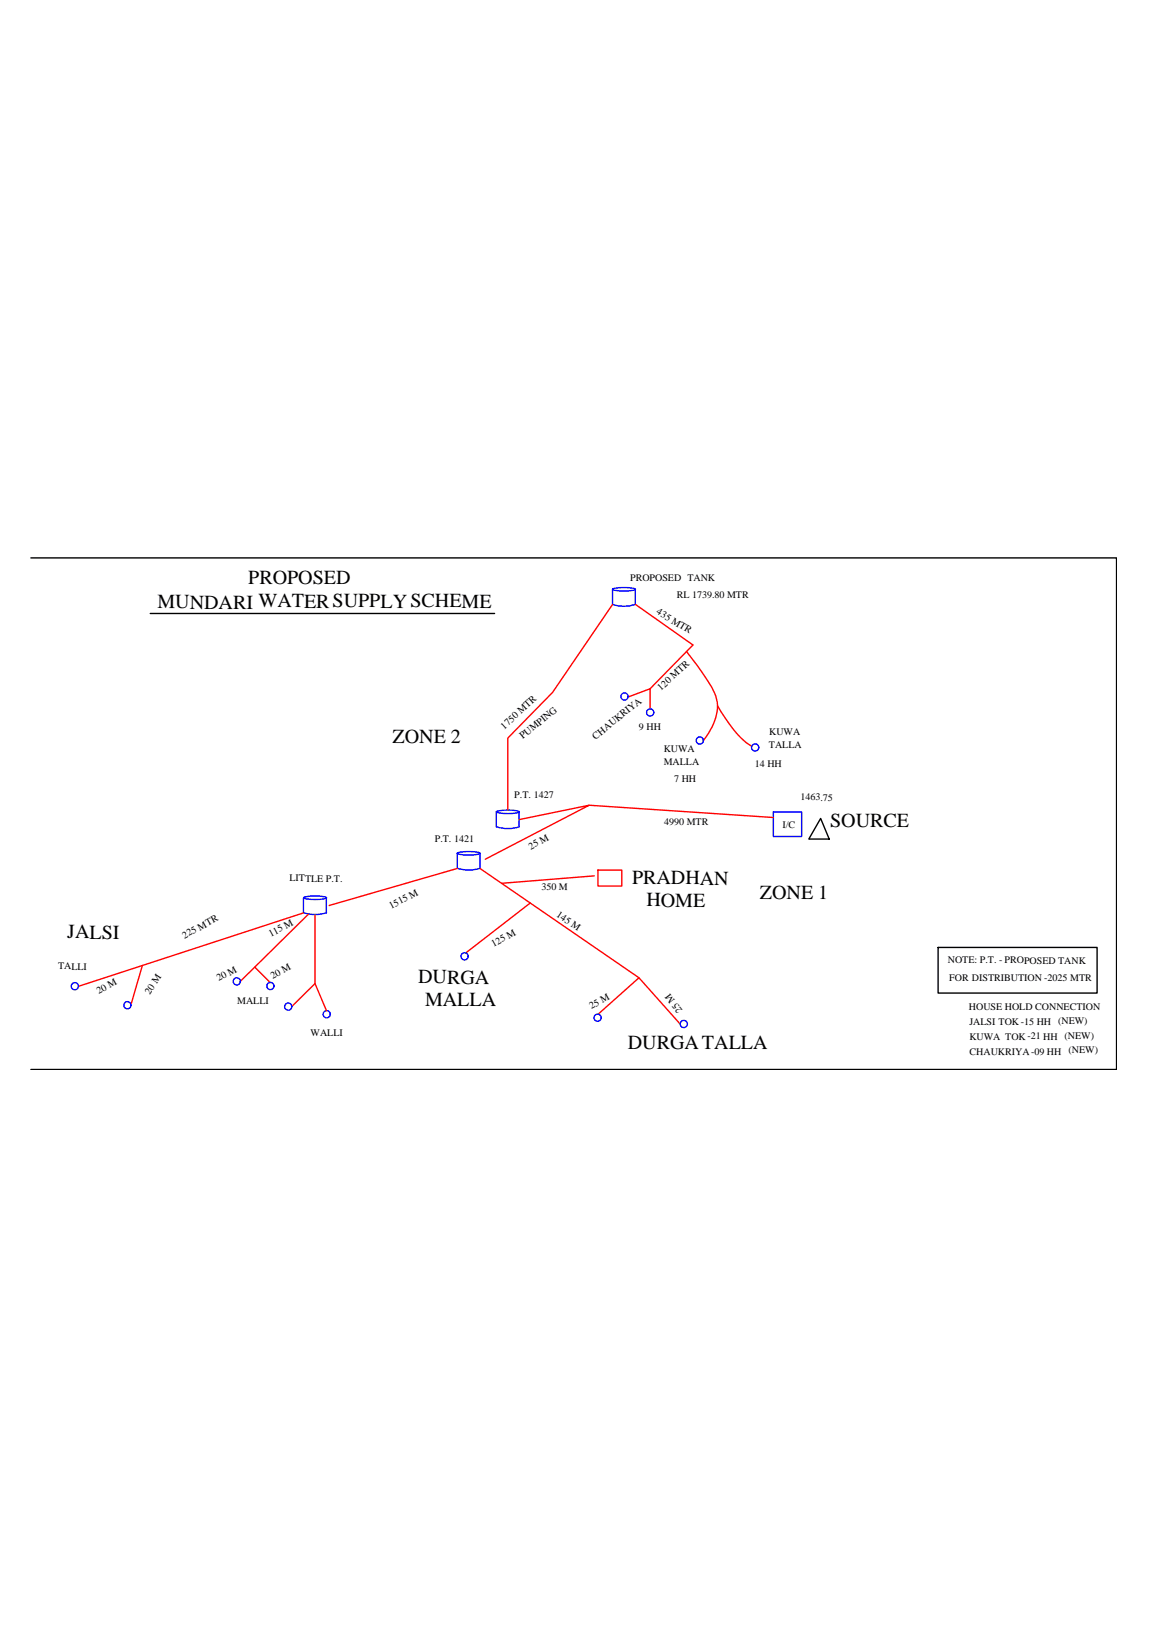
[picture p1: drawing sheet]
<svg xmlns="http://www.w3.org/2000/svg" width="210mm" height="297mm" viewBox="0 0 210 297" stroke-linecap="round" stroke-linejoin="round" font-family="sans-serif">
<!-- layer: Layer1 -->
<g fill="none" stroke="#00f" stroke-width=".25">
<path d="M111.9 107.7a7.1 7.1 0 0 1 4.2 0 7.1 7.1 0 0 1-4.2 0zM111.9 107.8v2.7a6.7 6.7 0 0 0 4.2 0M116 107.8v2.7M83.5 156a7.1 7.1 0 0 1 4.2 0 7.1 7.1 0 0 1-4.2 0zM83.5 156v2.8M87.7 156v2.8M87.7 158.7l-1.2 .3h-1.2l-1.8-.3M90.6 148.4v2.7M90.7 148.4a7.1 7.1 0 0 1 4.2 0 7.1 7.1 0 0 1-4.2 0zM94.8 148.5l.1 2.6-1.2 .3-1.2 .1-1.8-.4M55.4 164.2v2.7M55.5 164.1a7.1 7.1 0 0 1 4.2 0 7.1 7.1 0 0 1-4.2 0z"/>
<path d="M59.6 164.2v2.7M59.7 166.8l-1.2 .3-1.2 .1-1.8-.4"/>
</g>
<!-- layer: 0 -->
<g fill="none" stroke="#f00" stroke-width=".25">
<path d="M111.9 110.5l-11 16.1-8.1 8.3v13.2M116.1 110.5l10.5 7.4-7.8 8M125.4 119.1a44.1 44.1 0 0 1 5.2 7.6 7.7 7.7 0 0 1-1.1 7.3l-1 1.4M114.7 127.4l4.1-1.5v3.8M131.1 129a21.6 21.6 0 0 0 5.7 7.1l.5 .3M83.5 158.8l-23.4 6.7M87.7 158.8l29 19.9M94.8 149.8l12.8-2.6-18.9 9.9M107.6 147.2l33.7 2.2M109.2 159h4.4v3h-4.4zM26 176.5l-11.7 3.8M46.5 176.8l-2.6 2.6"/>
<path d="M55.4 166.9l-29.4 9.6-2.1 7.3M56.4 167.1l-9.9 9.7 2.9 2.8M57.5 167.2v12.6l-4.2 4.2M57.5 179.8l2.2 5M96.9 165.1l-11.9 9.1M108.6 160.1l-16.9 1.4M109.2 185.4l7.5-6.7 7.6 8.5"/>
</g>
<g fill="none" stroke="#00f" stroke-width=".25">
<path d="M141.3 148.4h5.1v4.5h-5.1z"/>
<circle cx="114.1" cy="127.3" r=".66"/>
<circle cx="118.8" cy="130.2" r=".66"/>
<circle cx="127.8" cy="135.4" r=".66"/>
<circle cx="138" cy="136.6" r=".66"/>
<circle cx="43.3" cy="179.4" r=".66"/>
<circle cx="84.9" cy="174.8" r=".66"/>
<circle cx="13.7" cy="180.3" r=".66"/>
<circle cx="23.3" cy="183.7" r=".66"/>
<circle cx="49.4" cy="180.2" r=".66"/>
<circle cx="52.7" cy="184" r=".66"/>
<circle cx="59.7" cy="185.4" r=".66"/>
<circle cx="109.2" cy="186" r=".66"/>
<circle cx="124.9" cy="187.2" r=".66"/>
</g>
<path d="M5.6 102h198.4v93.5h-198.4M27.4 112.1h63M149.9 149.6l1.6 3.8h-3.7zM171.4 173.2h29v8.3h-29z" fill="none" stroke="#000" stroke-width=".25"/>
<g font-size="3.7">
<text x="45.4" y="106.8">PROPOSED</text>
<text x="28.8" y="111.2">MUNDARI WATERSUPPLYSCHEME</text>
<text x="71.7" y="135.8">ZONE 2</text>
<text x="151.7" y="151.2">SOURCE</text>
<text x="115.5" y="161.6">PRADHAN</text>
<text x="118.1" y="165.7">HOME</text>
<text x="138.8" y="164.3">ZONE 1</text>
<text x="12.3" y="171.5">JALSI</text>
<text x="76.4" y="179.7">DURGA</text>
<text x="77.7" y="183.8">MALLA</text>
<text x="114.7" y="191.8">DURGATALLA</text>
</g>
<g font-size="1.8">
<text x="115.1" y="106.2">PROPOSED TANK</text>
<text x="119.8" y="112.1" transform="rotate(31 119.8 112.1)">435 MTR</text>
<text x="123.6" y="109.3">RL 1739.80 MTR</text>
<text x="120.7" y="126.3" transform="rotate(-42 120.7 126.3)">120 MTR</text>
<text x="92.1" y="133.3" transform="rotate(-42 92.1 133.3)">1750 MTR</text>
<text x="95.5" y="135.2" transform="rotate(-39 95.5 135.2)">PUMPING</text>
<text x="108.8" y="135.2" transform="rotate(-39 108.8 135.2)">CHAUKRIYA</text>
<text x="116.7" y="133.4">9 HH</text>
<text x="121.3" y="137.5">KUWA</text>
<text x="140.5" y="136.7">TALLA</text>
<text x="140.5" y="134.3">KUWA</text>
<text x="121.3" y="139.8">MALLA</text>
<text x="123.2" y="142.9">7 HH</text>
<text x="137.9" y="140.3">14 HH</text>
<text x="94" y="145.9" transform="rotate(1 94 145.9)">P.T.</text>
<text x="97.5" y="145.9">1427</text>
<text x="146.2" y="146.3">1463.75</text>
<text x="79.4" y="153.8">P.T.</text>
<text x="82.9" y="153.8" transform="rotate(1 82.9 153.8)">1421</text>
<text x="97" y="155.3" transform="rotate(-29 97 155.3)">25 M</text>
<text x="121.3" y="150.8">4990 MTR</text>
<text x="142.9" y="151.3" transform="rotate(1 142.9 151.3)">I/C</text>
<text x="52.9" y="161.1">LITTLE P.T.</text>
<text x="71.5" y="166.2" transform="rotate(-28 71.5 166.2)">1515 M</text>
<text x="98.9" y="162.6">350 M</text>
<text x="101.5" y="167.5" transform="rotate(34 101.5 167.5)">145 M</text>
<text x="33.7" y="171.6" transform="rotate(-29 33.7 171.6)">225 MTR</text>
<text x="49.5" y="171.3" transform="rotate(-28 49.5 171.3)">115 M</text>
<text x="90.1" y="173.1" transform="rotate(-29 90.1 173.1)">125 M</text>
<text x="10.6" y="177.2">TALLI</text>
<text x="40" y="179.4" transform="rotate(-29 40 179.4)">20 M</text>
<text x="49.8" y="178.9" transform="rotate(-29 49.8 178.9)">20 M</text>
<text x="173.2" y="176">NOTE: P.T. - PROPOSED TANK</text>
<text x="173.4" y="179.2">FOR DISTRIBUTION -2025 MTR</text>
<text x="18" y="181.8" transform="rotate(-29 18 181.8)">20 M</text>
<text x="27.4" y="181.8" transform="rotate(-56 27.4 181.8)">20 M</text>
<text x="43.3" y="183.5">MALLI</text>
<text x="108" y="184.5" transform="rotate(-28 108 184.5)">25 M</text>
<text x="124.7" y="184.5" transform="rotate(-127 124.7 184.5)">25 M</text>
<text x="177" y="184.7">HOUSE HOLD CONNECTION</text>
<text x="56.7" y="189.4">WALLI</text>
<text x="177.1" y="190">KUWA</text>
<text x="177.1" y="187.3">JALSI TOK-15 HH</text>
<text x="183.7" y="190" transform="rotate(1 183.7 190)">TOK</text>
<text x="187.7" y="190">-21 HH</text>
<text x="193.3" y="187.2">(NEW)</text>
<text x="194.5" y="189.9">(NEW)</text>
<text x="177.1" y="192.8" transform="rotate(1 177.1 192.8)">CHAUKRIYA</text>
<text x="188.4" y="192.8">-09 HH</text>
<text x="195.2" y="192.5">(NEW)</text>
</g>
</svg>
